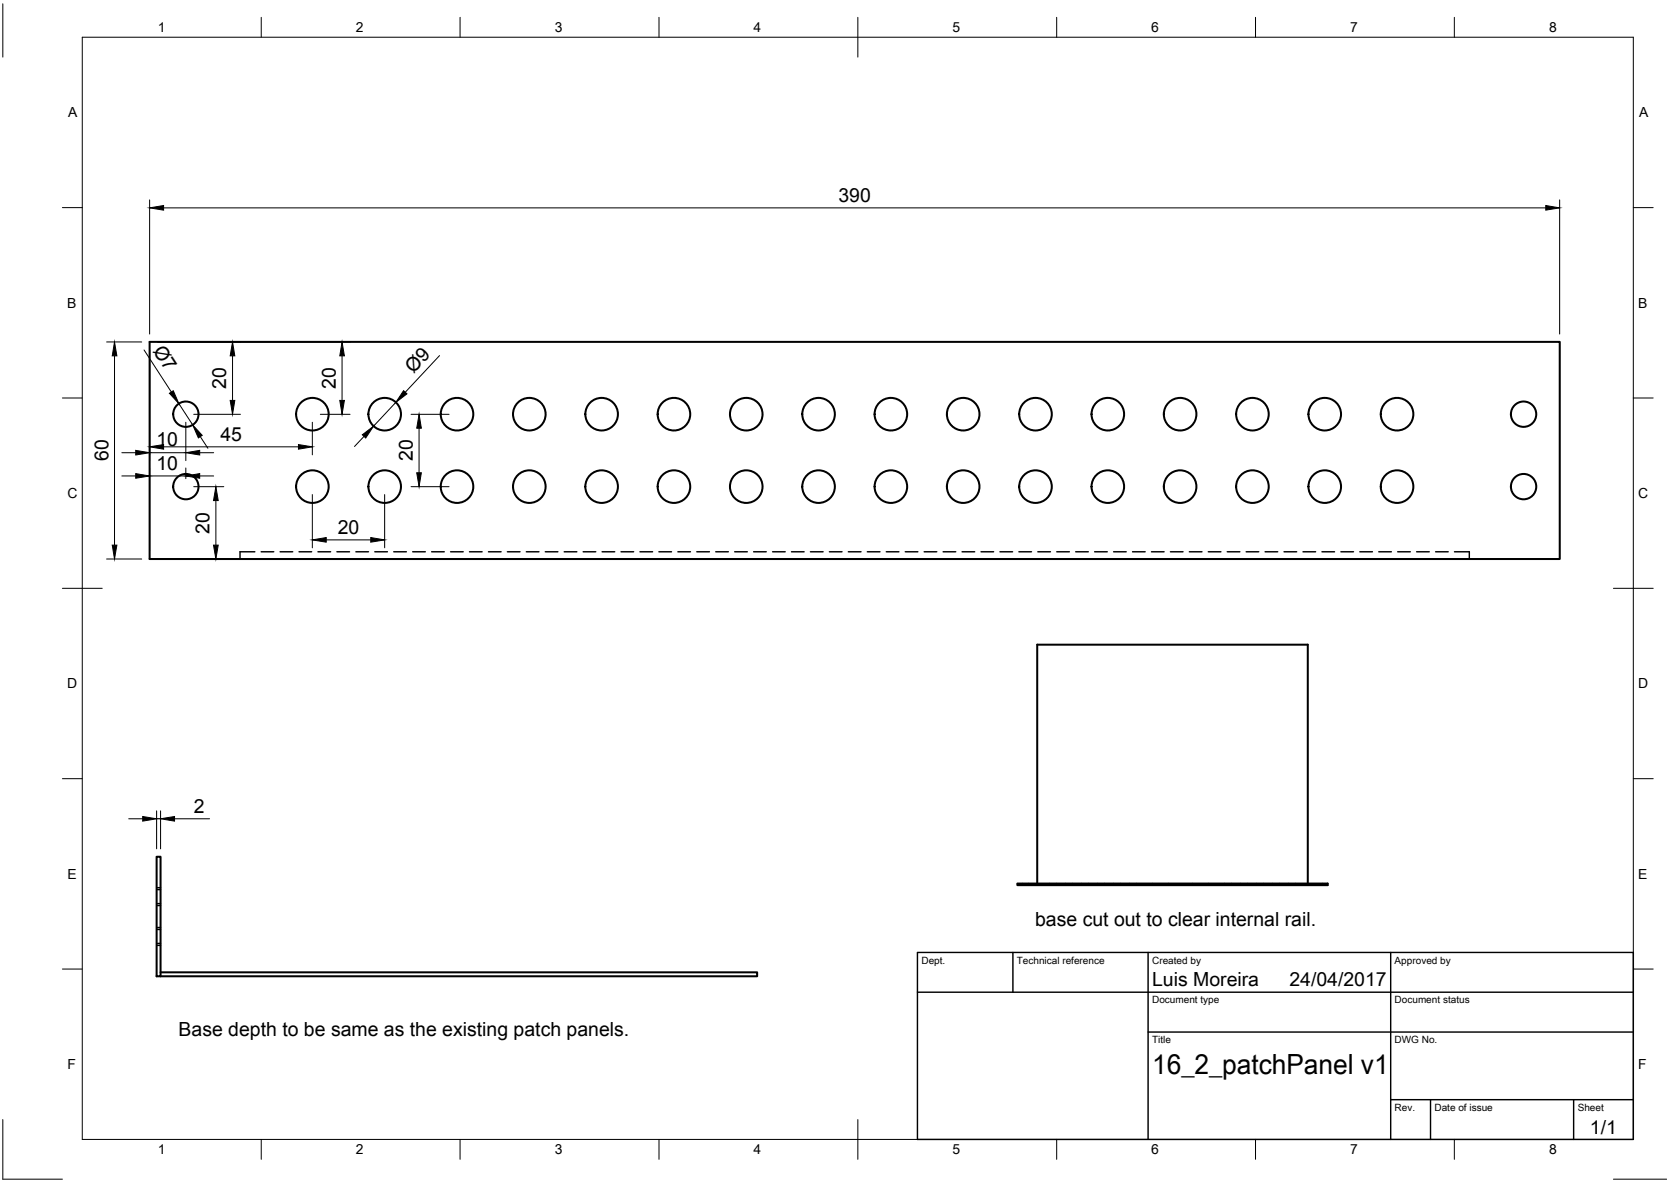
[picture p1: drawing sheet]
<svg xmlns="http://www.w3.org/2000/svg" width="420mm" height="297mm" viewBox="0 0 420 297" stroke-linecap="round" stroke-linejoin="round" font-family="sans-serif">
<!-- layer: Visible -->
<g fill="none" stroke="#000" stroke-width=".51">
<path d="M37.6 85.9h354.6v54.6h-354.6zM39.4 215.3h1v30h-1zM255.8 222h78v.4h-78zM260.8 222v-60h68v60M40.4 244.3h150v1h-150"/>
<circle cx="46.7" cy="104.1" r="3.2"/>
<circle cx="78.5" cy="104.1" r="4.1"/>
<circle cx="96.7" cy="104.1" r="4.1"/>
<circle cx="114.9" cy="104.1" r="4.1"/>
<circle cx="133.1" cy="104.1" r="4.1"/>
<circle cx="151.3" cy="104.1" r="4.1"/>
<circle cx="169.5" cy="104.1" r="4.1"/>
<circle cx="187.6" cy="104.1" r="4.1"/>
<circle cx="205.8" cy="104.1" r="4.1"/>
<circle cx="224" cy="104.1" r="4.1"/>
<circle cx="242.2" cy="104.1" r="4.1"/>
<circle cx="260.4" cy="104.1" r="4.1"/>
<circle cx="278.6" cy="104.1" r="4.1"/>
<circle cx="296.7" cy="104.1" r="4.1"/>
<circle cx="314.9" cy="104.1" r="4.1"/>
<circle cx="333.1" cy="104.1" r="4.1"/>
<circle cx="351.3" cy="104.1" r="4.1"/>
<circle cx="383.1" cy="104.1" r="3.2"/>
<circle cx="46.7" cy="122.3" r="3.2"/>
<circle cx="78.5" cy="122.3" r="4.1"/>
<circle cx="96.7" cy="122.3" r="4.1"/>
<circle cx="114.9" cy="122.3" r="4.1"/>
<circle cx="133.1" cy="122.3" r="4.1"/>
<circle cx="151.3" cy="122.3" r="4.1"/>
<circle cx="169.5" cy="122.3" r="4.1"/>
<circle cx="187.6" cy="122.3" r="4.1"/>
<circle cx="205.8" cy="122.3" r="4.1"/>
<circle cx="224" cy="122.3" r="4.1"/>
<circle cx="242.2" cy="122.3" r="4.1"/>
<circle cx="260.4" cy="122.3" r="4.1"/>
<circle cx="278.6" cy="122.3" r="4.1"/>
<circle cx="296.7" cy="122.3" r="4.1"/>
<circle cx="314.9" cy="122.3" r="4.1"/>
<circle cx="333.1" cy="122.3" r="4.1"/>
<circle cx="351.3" cy="122.3" r="4.1"/>
<circle cx="383.1" cy="122.3" r="3.2"/>
</g>
<!-- layer: Hidden -->
<g fill="none" stroke="#000" stroke-width=".36">
<path d="M64.1 138.7h-3.7v1.8M65.7 138.7h3.1M70.4 138.7h3.2M75.2 138.7h3.2M80 138.7h3.1M84.7 138.7h3.2M89.5 138.7h3.2M94.2 138.7h3.2M99 138.7h3.2M103.8 138.7h3.1M108.5 138.7h3.2M113.3 138.7h3.2"/>
<path d="M118.1 138.7h3.1M122.8 138.7h3.2M127.6 138.7h3.2M132.3 138.7h3.2M137.1 138.7h3.2M141.9 138.7h3.1M146.6 138.7h3.2M151.4 138.7h3.2M156.2 138.7h3.1M160.9 138.7h3.2M165.7 138.7h3.2M170.4 138.7h3.2"/>
<path d="M175.2 138.7h3.2M180 138.7h3.1M184.7 138.7h3.2M189.5 138.7h3.2M194.3 138.7h3.1M199 138.7h3.2M203.8 138.7h3.2M208.5 138.7h3.2M213.3 138.7h3.2M218.1 138.7h3.2M222.8 138.7h3.2M227.6 138.7h3.2"/>
<path d="M232.4 138.7h3.1M237.1 138.7h3.2M241.9 138.7h3.2M246.7 138.7h3.1M251.4 138.7h3.2M256.2 138.7h3.2M260.9 138.7h3.2M265.7 138.7h3.2M270.5 138.7h3.1M275.2 138.7h3.2M280 138.7h3.2M284.8 138.7h3.1"/>
<path d="M289.5 138.7h3.2M294.3 138.7h3.2M299 138.7h3.2M303.8 138.7h3.2M308.6 138.7h3.1M313.3 138.7h3.2M318.1 138.7h3.2M322.9 138.7h3.1M327.6 138.7h3.2M332.4 138.7h3.2M337.1 138.7h3.2M341.9 138.7h3.2"/>
<path d="M346.7 138.7h3.1M351.4 138.7h3.2M356.2 138.7h3.2M361 138.7h3.1M365.7 138.7h3.8v1.8M39.4 223.1h1M39.4 237.6h1M39.4 233.1h1M39.4 237.1h1M39.4 233.6h1M39.4 227.1h1M39.4 223.6h1"/>
<path d="M39.4 227.6h1M257.1 222v.4M258.5 222v.4M263.9 222v.4M265.7 222v.4M267.9 222v.4M269.7 222v.4M271.9 222v.4M273.7 222v.4M275.9 222v.4M277.7 222v.4M279.9 222v.4"/>
<path d="M281.7 222v.4M283.9 222v.4M285.7 222v.4M287.9 222v.4M289.7 222v.4M291.9 222v.4M293.7 222v.4M295.9 222v.4M297.7 222v.4M299.9 222v.4M301.7 222v.4M303.9 222v.4"/>
<path d="M305.7 222v.4M307.9 222v.4M309.7 222v.4M311.9 222v.4M313.7 222v.4M315.9 222v.4M317.7 222v.4M319.9 222v.4M321.7 222v.4M323.9 222v.4M325.7 222v.4M331.1 222v.4"/>
<path d="M332.5 222v.4"/>
</g>
<!-- layer: Border -->
<g fill="none" stroke="#000" stroke-width=".25">
<path d="M.7 1v13.4M20.7 9.4h390v276.9h-390zM65.7 4.4v5M115.7 4.4v5M165.7 4.4v5M215.7 4.4v10M265.7 4.4v5M315.7 4.4v5M365.7 4.4v5M15.7 52.2h5M410.7 52.2h5M15.7 100h5"/>
<path d="M410.7 100h5M15.7 147.8h10M405.7 147.8h10M15.7 195.7h5M410.7 195.7h5M15.7 243.5h5M410.7 243.5h5M.7 281.3v15h15M65.7 286.3v5M115.7 286.3v5M165.7 286.3v5M215.7 281.3v10"/>
<path d="M265.7 286.3v5M315.7 286.3v5M365.7 286.3v5M405.7 296.3h13.4"/>
</g>
<!-- layer: TitleBlock -->
<path d="M230.7 239.4h180v46.9h-180zM254.7 239.4v9.9M288.7 239.4v46.9M349.7 239.4v46.9M230.7 249.3h180M288.7 259.4h122M349.7 276.4h61M359.7 276.4v9.9M395.7 276.4v9.9" fill="none" stroke="#000" stroke-width=".36"/>
<!-- layer: Dimensions -->
<g fill="none" stroke="#000" stroke-width=".25">
<path d="M37.6 50.2v33.7M41.1 52.2h347.6M392.2 50.2v33.7M26.8 85.9h8.8M28.8 89.4v47.6M36.2 87.9l6.9 10.6M37.6 87.9v27.9M39.6 85.9h48.4M58.5 89.4v11.2M86 89.4v11.2M110.5 89.4l-8.6 9.2M30.6 113.8h3.5"/>
<path d="M30.6 119.6h3.5M37.6 117.6v20.9M37.6 113.8h9.1M37.6 119.6h9.1M41.1 112.3h33.9M45 101.5l3.5 5.3M46.7 106.1v9.7M46.7 117.6v2.7M48.7 104.1h11.8M50.2 113.8h3.5M50.2 119.6h3.5M50.4 109.7l1.9 2.9"/>
<path d="M78.5 106.1v8.2M80.5 104.1h7.5M91.5 109.7l-2.4 2.5M99.5 101.1l-5.6 6M103.4 104.1h9.5M105.4 107.6v11.2M48.7 122.3h7.6M54.3 125.8v11.2M78.5 124.3v13.4M82 135.7h11.2M96.7 124.3v13.4M103.4 122.3h9.5"/>
<path d="M26.8 140.5h8.8M39.6 140.5h16.7M32.4 205.8h3.5M39.4 203.8v9.5M39.4 205.8h1M40.4 203.8v9.5M43.9 205.8h8.8"/>
</g>
<g fill="#000" stroke="#000" stroke-width=".25">
<path d="M37.6 52.2l3.5-.6v1.2zM388.7 51.6l3.5 .6-3.5 .6zM28.8 85.9l.6 3.5h-1.2zM42.6 98.8l1-.6 1.4 3.3zM58.5 85.9l.5 3.5h-1.1zM86 85.9l.6 3.5h-1.2zM101.5 98.2l.8 .8-2.8 2.1zM34.1 113.2l3.5 .6-3.5 .5zM34.1 119l3.5 .6-3.5 .6zM37.6 112.3l3.5-.6v1.2zM46.7 113.8l3.5-.6v1.1zM46.7 119.6l3.5-.6v1.2z"/>
<path d="M48.5 106.8l2.3 2.6-.9 .6zM57.9 100.6h1.1l-.5 3.5zM75 111.7l3.5 .6-3.5 .6zM85.4 100.6h1.2l-.6 3.5zM91.1 109.3l2.8-2.2-1.9 3zM105.4 104.1l.5 3.5h-1.1zM104.8 118.8h1.1l-.5 3.5zM28.2 137h1.2l-.6 3.5zM54.3 122.3l.6 3.5h-1.2zM53.7 137h1.2l-.6 3.5zM78.5 135.7l3.5-.6v1.1zM93.2 135.1l3.5 .6-3.5 .5z"/>
<path d="M35.9 205.2l3.5 .6-3.5 .6zM40.4 205.8l3.5-.6v1.2z"/>
</g>
<text font-size="7" x="289.7" y="269.9">16_2_patchPanel v1</text>
<g font-size="4.9">
<text x="210.8" y="50.7">390</text>
<text x="38.3" y="88.1" transform="rotate(57 38.3 88.1)">Ø7</text>
<text x="104" y="94" transform="rotate(-47 104 94)">Ø9</text>
<text x="56.9" y="97.7" transform="rotate(-90 56.9 97.7)">20</text>
<text x="84.5" y="97.7" transform="rotate(-90 84.5 97.7)">20</text>
<text x="39.3" y="112.2">10</text>
<text x="55.4" y="110.7">45</text>
<text x="27.2" y="115.9" transform="rotate(-90 27.2 115.9)">60</text>
<text x="39.3" y="118">10</text>
<text x="103.8" y="115.9" transform="rotate(-90 103.8 115.9)">20</text>
<text x="52.7" y="134.1" transform="rotate(-90 52.7 134.1)">20</text>
<text x="84.9" y="134.1">20</text>
<text x="48.7" y="204.3">2</text>
<text x="260.3" y="232.6">base cut out to clear internal rail.</text>
<text x="289.7" y="247.8">Luis Moreira</text>
<text x="324.2" y="247.8">24/04/2017</text>
<text x="44.9" y="260.3">Base depth to be same as the existing patch panels.</text>
<text x="399.8" y="284.9">1/1</text>
</g>
<g font-size="3.5">
<text x="39.7" y="8.1">1</text>
<text x="89.5" y="8.1">2</text>
<text x="139.5" y="8.1">3</text>
<text x="189.4" y="8.1">4</text>
<text x="239.5" y="8.1">5</text>
<text x="289.4" y="8.1">6</text>
<text x="339.5" y="8.1">7</text>
<text x="389.5" y="8.1">8</text>
<text x="17.1" y="29.5">A</text>
<text x="412.1" y="29.5">A</text>
<text x="16.9" y="77.3">B</text>
<text x="411.9" y="77.3">B</text>
<text x="16.9" y="125.2">C</text>
<text x="411.9" y="125.2">C</text>
<text x="16.9" y="173">D</text>
<text x="411.9" y="173">D</text>
<text x="16.9" y="220.9">E</text>
<text x="411.9" y="220.9">E</text>
<text x="16.9" y="268.7">F</text>
<text x="411.9" y="268.7">F</text>
<text x="39.7" y="290.1">1</text>
<text x="89.5" y="290.1">2</text>
<text x="139.5" y="290.1">3</text>
<text x="189.4" y="290.1">4</text>
<text x="239.5" y="290.1">5</text>
<text x="289.4" y="290.1">6</text>
<text x="339.5" y="290.1">7</text>
<text x="389.5" y="290.1">8</text>
</g>
<g font-size="2.5">
<text x="231.7" y="242.1">Dept.</text>
<text x="255.7" y="242.1">Technical reference</text>
<text x="289.7" y="242.1">Created by</text>
<text x="350.7" y="242.1">Approved by</text>
<text x="289.7" y="252.1">Document type</text>
<text x="350.7" y="252.1">Document status</text>
<text x="289.7" y="262.1">Title</text>
<text x="350.7" y="262.1">DWG No.</text>
<text x="350.7" y="279.1">Rev.</text>
<text x="360.7" y="279.1">Date of issue</text>
<text x="396.7" y="279.1">Sheet</text>
</g>
</svg>
